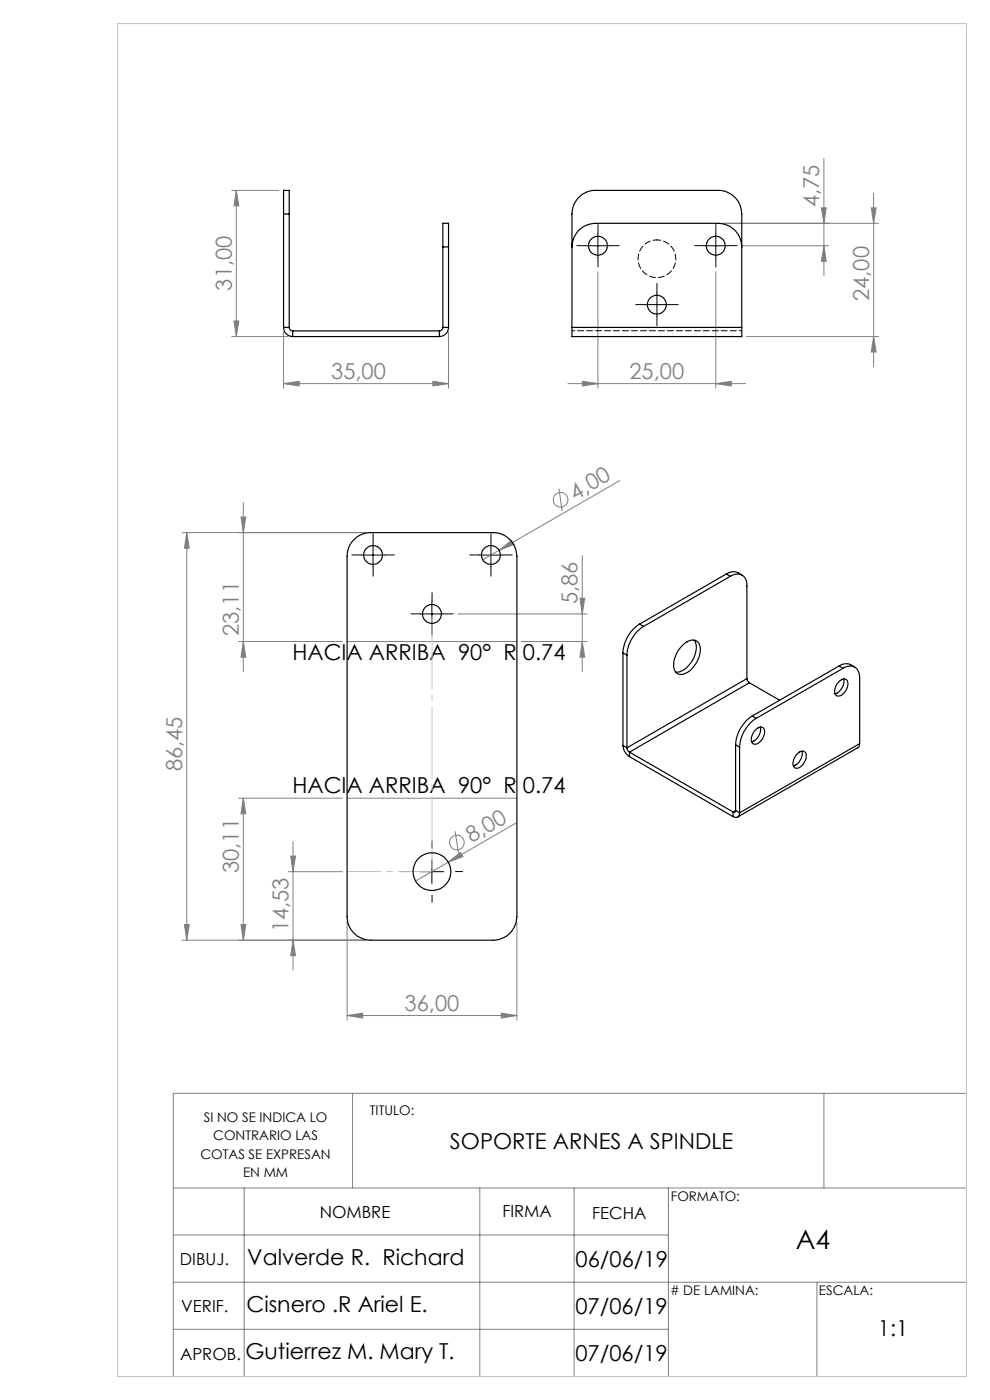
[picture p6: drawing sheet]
<svg xmlns="http://www.w3.org/2000/svg" width="210mm" height="297mm" viewBox="0 0 210 297" stroke-linecap="round" stroke-linejoin="round" font-family="sans-serif">
<g fill="none" stroke="#808080" stroke-width=".21">
<path d="M174.8 33.6v24.9M49.1 40.4h10.1M50.1 40.4v31M50.1 40.4l.6 3.3h-1.1zM126.8 57.6v24.8M151.8 57.6v24.8M153.3 47.4h33M157.3 52.1h18.5M174.2 44.1h1.1l-.5 3.3zM174.8 52.1l.5 3.3h-1.1zM184.8 44.1h1l-.5 3.3zM185.3 41v36.7"/>
<path d="M49.1 71.4h12M49.6 68.1h1.1l-.6 3.3zM60.1 70.4v12M95.1 70.4v12M158.3 71.4h28M185.3 71.4l.5 3.3h-1zM60.1 81.4l3.4-.5v1zM60.1 81.4h35M91.8 80.9l3.3 .5-3.3 .5zM120.5 81.4h37.7M123.5 80.9l3.3 .5-3.3 .5zM151.8 81.4l3.3-.5v1z"/>
<path d="M38.6 113h39M39.6 113v86.5M39.6 113l.5 3.3h-1zM51.1 109.7h1l-.5 3.3zM51.6 106.6v35.8M105.9 116.7l2.6-2.1 .5 .9zM105.9 116.7l-3.5 2M118.6 103.6l.6 4.8M123.5 117.9v24.5M131.5 101.9l-25.6 14.8M50.6 136.1h22M51.6 136.1l.5 3.3h-1z"/>
<path d="M73.6 136.1h36M97.1 130.2h27.4M110.6 136.1h13.9M123 126.9h1l-.5 3.3zM123.5 136.1l.5 3.3h-1zM50.6 169.3h22M51.6 169.3v30.2M51.6 169.3l.5 3.3h-1zM62.2 178.6v27.2M73.6 169.3h36M96.6 176.4l.7 4.7M109.4 174.6l-14.3 8.3"/>
<path d="M38.6 199.5h39M39.1 196.1h1l-.5 3.4zM51.1 196.1h1l-.5 3.4zM61.2 184.9h11.4M61.7 181.6h1l-.5 3.3zM62.2 199.5l.5 3.2h-1zM73.6 195.4v21.1M95.1 182.9l2.6-2.1 .5 .9zM95.1 182.9l-6.9 4M109.6 195.4v21.1M73.6 215.4l3.3-.5v1.1zM73.6 215.4h36"/>
<path d="M106.3 214.9l3.3 .5-3.3 .6zM74.8 231.9v20.1M174.8 231.9v20.1M204.8 231.9h-168v60.1M36.8 252h168M51.8 252v40M101.8 252v40M121.8 252v40M141.8 252v40M36.8 262h105M36.8 272h168M173.3 272v20"/>
<path d="M36.8 282h105"/>
<circle cx="118.9" cy="106" r="1.56"/>
<circle cx="96.9" cy="178.8" r="1.55"/>
</g>
<g fill="none" stroke="#000" stroke-width=".21" stroke-dasharray="15.2 1.3 1.3 1.3">
<path d="M124.3 52.1h-2M126.8 49.6v-2M126.8 54.6v2M129.3 52.1h2M149.3 52.1h-2M151.8 49.6v-2M151.8 54.6v2M154.3 52.1h2M136.8 64.6h-2M139.3 62.1v-2M139.3 67.1v2M141.8 64.6h2"/>
<path d="M76.6 117.7h-2M79.1 115.2v-2M81.6 117.7h2M101.6 117.7h-2M104.1 115.2v-2M106.6 117.7h2M79.1 120.2v2M89.1 130.2h-2M91.6 127.7v-2M91.6 132.7v2M94.1 130.2h2M104.1 120.2v2"/>
<path d="M91.6 179.9v-1.5M86.6 184.9h-1.5M91.6 189.9v1.5M96.6 184.9h1.5"/>
</g>
<g fill="none" stroke="#000" stroke-width=".21">
<path d="M124.3 52.1h5M126.8 49.6v5M149.3 52.1h5M151.8 49.6v5M136.8 64.6h5M139.3 62.1v5M76.6 117.8h5M79.1 115.2v5.1M101.6 117.8h5M104.1 115.2v5.1M89.1 130.2h5M91.6 127.7v5"/>
<path d="M89.1 184.9h5M91.6 182.4v5"/>
</g>
<path d="M91.6 184.9h-18" fill="none" stroke="#c0c0c0" stroke-width=".21" stroke-dasharray="15.2 1.3 1.3 1.3" stroke-dashoffset="8.1"/>
<path d="M91.6 130.2v54.7" fill="none" stroke="#c0c0c0" stroke-width=".21" stroke-dasharray="15.2 1.3 1.3 1.3" stroke-dashoffset="-.7"/>
<path d="M25 5h180v287h-180z" fill="none" stroke="#c0c0c0" stroke-width=".21"/>
<g fill="#808080">
<path d="M95.1 182.9l2.6-2.1 .5 .9z"/>
<path d="M105.9 116.7l2.6-2.1 .5 .9z"/>
<path d="M61.7 181.6h1l-.5 3.3zM62.2 199.5l.5 3.2h-1z"/>
<path d="M123.5 80.9l3.3 .5-3.3 .5zM151.8 81.4l3.3-.5v1z"/>
<path d="M60.1 81.4l3.4-.5v1zM91.8 80.9l3.3 .5-3.3 .5z"/>
<path d="M39.1 196.1h1l-.5 3.4zM39.6 113l.5 3.3h-1zM51.6 136.1l.5 3.3h-1zM51.1 109.7h1l-.5 3.3zM174.8 52.1l.5 3.3h-1.1zM174.2 44.1h1.1l-.5 3.3zM185.3 71.4l.5 3.3h-1zM184.8 44.1h1l-.5 3.3z"/>
<path d="M51.6 169.3l.5 3.3h-1zM51.1 196.1h1l-.5 3.4zM123 126.9h1l-.5 3.3zM123.5 136.1l.5 3.3h-1zM50.1 40.4l.6 3.3h-1.1zM49.6 68.1h1.1l-.6 3.3z"/>
<path d="M73.6 215.4l3.3-.5v1.1zM106.3 214.9l3.3 .5-3.3 .6z"/>
</g>
<g fill="none" stroke="#000" stroke-width=".25">
<path d="M60.1 45.4v-5h1.2v5M60.1 45.4h1.2M60.1 45.4v24.1M61.3 45.4v24.1M93.9 52.4v-5h1.2v5M93.9 52.4v17.1M93.9 52.4h1.2M95.1 52.4v17.1M121.3 52.4a5 5 0 0 1 5-5h26a5 5 0 0 1 5 5M60.1 69.5a1.99 1.99 0 0 0 2 1.9M60.1 69.5h1.2M61.3 69.5a.79 .79 0 0 0 .8 .7"/>
<path d="M62.1 70.2v1.2M62.1 70.2h31.1M62.1 71.4h31.1M93.2 70.2v1.2M93.9 69.5a.79 .79 0 0 1-.7 .7M93.9 69.5h1.2M95.1 69.5a1.99 1.99 0 0 1-1.9 1.9M121.3 69.5v1.9h36v-1.9M121.3 69.5v-24.1a5 5 0 0 1 5-5h26a5 5 0 0 1 5 5v24.1M121.3 69.5h36M74.9 114.7a4.9 4.9 0 0 1 3.7-1.7h26a5 5 0 0 1 5 5v76.4a5 5 0 0 1-5 5.1h-26a5 5 0 0 1-5-5.1v-76.4l.3-1.8zM132.2 138.5l.8 .5"/>
<path d="M132.2 138.5v19.6M133 139v19.6M135.7 132.4a7.6 7.6 0 0 0-3.5 6.1M135.7 132.4l.8 .5M136.5 132.9a7.6 7.6 0 0 0-3.5 6.1M144.9 136.8a2.21 2.21 0 0 1 3.2-.5 4.9 4.9 0 0 1-1.3 5.5 2.61 2.61 0 0 1-3.3 .9 3.7 3.7 0 0 1 0-4l.4-.7zM147.2 135.8a4.5 4.5 0 0 1-1 5.2 3.4 3.4 0 0 1-2.9 1.6M154.1 121.8a2.55 2.55 0 0 1 2.5-.3l.8 .5M154.1 121.8l.8 .5M154.1 121.8l-18.4 10.6M154.9 122.3a2.14 2.14 0 0 1 2.5-.3 2.14 2.14 0 0 1 1 2.3v19.7M154.9 122.3l-18.4 10.6"/>
<path d="M132.2 158.1a2.93 2.93 0 0 0 1.3 2.4M132.2 158.1l.8 .5M133 158.6l.1 .6 .4 .4M133.5 159.6v.9M133.5 159.6l22 12.7M156 158l.9 .5M156 158v13.9M156.9 158.5v13.9M158.4 144l.4 .7 .2 .1M158.4 144l-25.4 14.6M159 144.8l6.4 3.8M159 144.8l-25.5 14.8"/>
<path d="M159.6 151.9a7.9 7.9 0 0 0-3.6 6.1M159.6 151.9l.8 .5M160.2 154.9a1.13 1.13 0 0 1 1.9-.2 2.57 2.57 0 0 1-2.1 3.2 1.18 1.18 0 0 1-.5-1.8zM160.4 152.4a7.9 7.9 0 0 0-3.5 6.1M161.3 154.2a2.74 2.74 0 0 1-1.8 3.2M170.1 159.3a2.87 2.87 0 0 1-1.8 3.2M177.9 144.7a1.16 1.16 0 0 1 1.8-.3 2.63 2.63 0 0 1-2 3.3 1.2 1.2 0 0 1-.5-1.8zM178 141.3a2.49 2.49 0 0 1 2.4-.3l.9 .5M178 141.3l.8 .5M178 141.3l-18.4 10.6M178.8 141.8a2.15 2.15 0 0 1 2.5-.3 2.15 2.15 0 0 1 1.1 2.3v14M178.8 141.8l-18.4 10.6"/>
<path d="M178.9 144a2.79 2.79 0 0 1-1.8 3.2M182.4 157.8l-.2 .6-.3 .2-25.4 14.7M182.4 157.8l-25.5 14.6M133.5 160.5l22 12.7M155.5 172.3v.9M156 171.9a.32 .32 0 0 1-.1 .4 .32 .32 0 0 1-.4 0M156 171.9l.9 .5M156 171.9l-.5 .4M156.9 172.4a.85 .85 0 0 1-.4 .9 .85 .85 0 0 1-1-.1M169 160a1.19 1.19 0 0 1 1.9-.3 2.68 2.68 0 0 1-2.1 3.3 1.23 1.23 0 0 1-.5-1.8z"/>
<circle cx="126.8" cy="52.1" r="2"/>
<circle cx="151.8" cy="52.1" r="2.01"/>
<circle cx="139.3" cy="64.6" r="1.99"/>
<circle cx="79.1" cy="117.7" r="2"/>
<circle cx="104.1" cy="117.7" r="2.01"/>
<circle cx="91.6" cy="130.2" r="2.01"/>
<circle cx="91.6" cy="184.9" r="4"/>
</g>
<path d="M157.3 70.2h-36" fill="none" stroke="#000" stroke-width=".21" stroke-dasharray="1.3 .6" stroke-dashoffset=".7"/>
<path d="M139.3 50.9a4 4 0 0 0-3.5 5.9 4 4 0 0 0 6.9 .3 4 4 0 0 0-2.9-6.2h-.5" fill="none" stroke="#000" stroke-width=".21" stroke-dasharray="1.3 .6" stroke-dashoffset=".5"/>
<text font-size="5.6" x="168.8" y="264.9">A4</text>
<g font-size="4.7" fill="#808080">
<text x="173.8" y="44" transform="rotate(-90 173.8 44)">4,75</text>
<text x="49.2" y="61.7" transform="rotate(-90 49.2 61.7)">31,00</text>
<text x="184.3" y="63.9" transform="rotate(-90 184.3 63.9)">24,00</text>
<text x="70.2" y="80.4">35,00</text>
<text x="133.5" y="80.4">25,00</text>
<text x="122" y="106.2" transform="rotate(-30 122 106.2)">4,00</text>
<text x="122.5" y="128.2" transform="rotate(-90 122.5 128.2)">5,86</text>
<text x="50.6" y="134.9" transform="rotate(-90 50.6 134.9)">23,11</text>
<text x="38.6" y="163.6" transform="rotate(-90 38.6 163.6)">86,45</text>
<text x="100" y="178.9" transform="rotate(-30 100 178.9)">8,00</text>
<text x="50.6" y="185.2" transform="rotate(-90 50.6 185.2)">30,11</text>
<text x="61.2" y="197.8" transform="rotate(-90 61.2 197.8)">14,53</text>
<text x="85.8" y="214.4">36,00</text>
</g>
<g font-size="4.7">
<text x="62" y="139.9">HACIA ARRIBA 90° R 0.74</text>
<text x="62" y="168.3">HACIA ARRIBA 90° R 0.74</text>
<text x="95.4" y="243.8">SOPORTE ARNES A SPINDLE</text>
<text x="52.4" y="268.4">Valverde R. Richard</text>
<text x="122.1" y="268.8">06/06/19</text>
<text x="52.3" y="278.4">Cisnero .R Ariel E.</text>
<text x="122.1" y="278.8">07/06/19</text>
<text x="186.2" y="283.4">1:1</text>
<text x="52.1" y="288.3">Gutierrez M. Mary T.</text>
<text x="122.1" y="288.8">07/06/19</text>
</g>
<g font-size="3.5">
<text x="67.8" y="258.4">NOMBRE</text>
<text x="106.6" y="258.3">FIRMA</text>
<text x="125.6" y="258.5">FECHA</text>
<text x="38.2" y="268.4">DIBUJ.</text>
<text x="38.5" y="278.4">VERIF.</text>
<text x="38.2" y="288.5">APROB.</text>
</g>
<g font-size="2.8">
<text x="43.2" y="238.1">SI NO SE INDICA LO</text>
<text x="78.5" y="236.5">TITULO:</text>
<text x="42.5" y="245.8">COTAS SE EXPRESAN</text>
<text x="45.2" y="241.9">CONTRARIO LAS</text>
<text x="51.6" y="249.6">EN MM</text>
<text x="142.3" y="254.8">FORMATO:</text>
<text x="142.1" y="274.7"># DE LAMINA:</text>
<text x="173.7" y="274.6">ESCALA:</text>
</g>
</svg>
